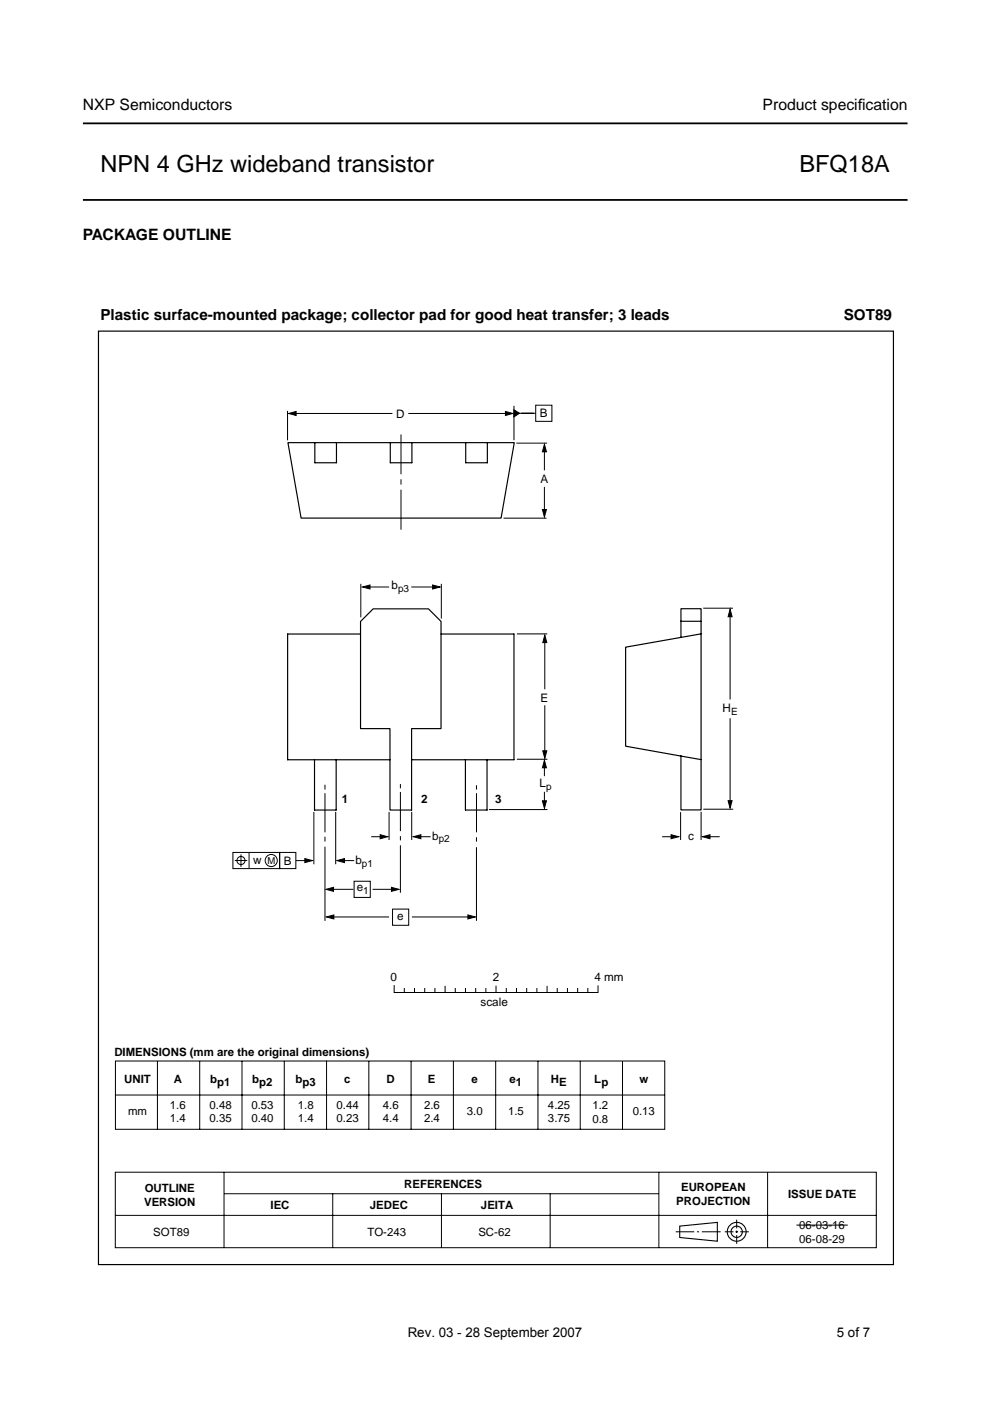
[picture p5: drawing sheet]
<svg xmlns="http://www.w3.org/2000/svg" width="210mm" height="297mm" viewBox="0 0 210 297" stroke-linecap="round" stroke-linejoin="round" font-family="sans-serif">
<g fill="#fff" stroke="#000" stroke-width=".38">
<path d="M17.6 42.4h174.8z"/>
<path d="M17.6 26.2h174.8z"/>
</g>
<g fill="none" stroke="#000" stroke-width=".21">
<path d="M61 87.1v6.3M62.1 87.7h21.1M85 92.1v8.5M86.6 87.7h21.3M109 86v7.3M109.5 94h6.5M109.5 87.6h4.1M113.6 85.9h3.4v3.4h-3.4zM115.4 95.3v4.4M85 101.6v1.2M85 103.8v8.5M106.8 109.9h9.1"/>
<path d="M115.4 103.2v5.4M76.5 123.8v7.1M77.7 124.5h4.8M87.2 124.5h5.3M93.6 123.8v7.4M109.6 134.4h6.4M115.5 135.7v10.4M149.1 128.9h6.3M154.8 130.2v18.1M115.5 149.5v10.2M154.8 152.3v18M66.5 172.1v11.1"/>
<path d="M68.9 166.4v1M68.9 168.2v8.3M68.9 177.4v1M68.9 179.5v15.7M71.2 172.1v11.1M78.7 177.4h2.4M82.5 172.1v6M84.9 166.2v.9M84.9 167.9v8.3M84.9 177.3v.9M84.9 179.2v10.1M87.3 172.1v6"/>
<path d="M88.6 177.4h2.7M101 166.5v.9M101 177.5v.9M101 179.6v15.6M101 168.2v8.3M103.7 171.6h12.4M109.6 161h6.5M115.4 167.9v2.4M115.4 162.3v2.3M140.4 177.4h2.4M144.3 172.2v5.9M148.6 172.1v6"/>
<path d="M149.1 171.6h6.4M149.8 177.4h2.8M49.4 180.7h9.9v3.5h-9.9zM49.8 182.4h2.6M51.1 181.1v2.7M52.8 180.7v3.5M59.3 180.7h3.4v3.5h-3.4zM62.7 182.5h2.4M70 188.6h4.9M70.1 194.4h12.4M72.3 182.5h2.8M75.1 186.8h3.4v3.5h-3.4z"/>
<path d="M79 188.6h4.8M83.2 192.7h3.5v3.5h-3.5zM87.3 194.4h12.7M83.6 209v1.4h43.2v-1.4M85.7 209.6v.8M87.9 209.6v.8M90 209.6v.8M92.2 209.6v.8M94.4 209.1v1.3M96.5 209.6v.8M98.7 209.6v.8M100.9 209.6v.8"/>
<path d="M103 209.6v.8M105.2 209.1v1.3M107.3 209.6v.8M109.5 209.6v.8M111.7 209.6v.8M113.8 209.6v.8M116 209.1v1.3M118.2 209.6v.8M120.3 209.6v.8M122.5 209.6v.8M124.6 209.6v.8M24.5 225h116.4v14.4h-116.4z"/>
<path d="M24.5 232.2h116.4M33.4 225v14.4M42.3 225v14.4M51.3 225v14.4M60.3 225v14.4M69.2 224.9v14.5M78.2 225v14.4M87.2 225v14.4M96.1 225v14.4M105.1 225v14.4M114.1 225v14.4M123 225v14.4"/>
<path d="M132 225v14.4M24.4 248.5h161.4v16h-161.4zM24.4 257.7h161.4M47.5 248.6v15.9M47.5 253.1h92.1M70.5 253.1v11.4M93.6 253.1v11.4M116.6 253.1v11.4M139.7 248.6v15.9M156.2 258.6v1.8M162.7 248.6v15.9M168.9 259.7h10.8"/>
<path d="M143.3 261.2h3.9M147.8 261.2h.4M148.8 261.2h4M153.7 261.2h1.8M155.9 261.2h.6M156.2 260.9v.5M156.2 261.9v1.8M156.9 261.2h1.9"/>
<circle cx="51.1" cy="182.4" r=".86"/>
<circle cx="57.5" cy="182.4" r="1.29"/>
</g>
<g fill="none" stroke="#000" stroke-width=".23">
<path d="M144.1 260l8-.8v4l-8-.8z"/>
<circle cx="156.2" cy="261.2" r="2"/>
<circle cx="156.2" cy="261.2" r="1.2"/>
</g>
<g fill="#000" stroke="#000" stroke-width=".21">
<path d="M61.2 87.7l1.6-.5v.9zM107.2 87.2l1.6 .5-1.6 .4zM109 86.9l1.1 .7-1.1 .8zM115.4 94.2l.5 1.6h-.9zM115 108h.9l-.5 1.6zM76.9 124.5l1.6-.5v.9zM91.7 124l1.6 .5-1.6 .4zM115.5 134.7l.4 1.5h-.8zM154.8 129.2l.4 1.6h-.8zM115.1 159.2h.8l-.4 1.6zM80.6 177l1.6 .4-1.6 .4zM87.6 177.4l1.6-.4v.8z"/>
<path d="M115.4 161.2l.5 1.6h-.9zM115 169.8h.9l-.5 1.6zM142.3 177l1.6 .4-1.6 .4zM148.9 177.4l1.6-.4v.8zM154.4 169.8h.8l-.4 1.6zM64.6 182l1.6 .5-1.6 .4zM69.1 188.6l1.6-.5v.9zM69.2 194.4l1.6-.4v.8zM71.4 182.5l1.6-.5v.9zM83 188.1l1.6 .5-1.6 .4zM99.2 194l1.6 .4-1.6 .4z"/>
</g>
<g fill="none" stroke="#000" stroke-width=".25">
<path d="M20.9 70.2h168.5v197.9h-168.5zM61 93.9h48l-2.8 15.9h-42.4zM66.8 93.9v4.2h4.5v-4.2M82.7 93.9v4.2h4.6v-4.2M98.7 93.9v4.2h4.6v-4.2M76.4 131.8l2.7-2.7h11.7l2.7 2.7v22.7h-6.2v17.2h-4.6v-17.2h-6.3zM76.4 134.4h-15.4v26.7h21.7M93.5 134.4h15.5v26.7h-21.7M144.4 135.1l-11.8 2.1v21l11.8 2.1M144.4 131.7v-2.6h4.2v42.6h-4.2v-11.4M144.4 131.7h4.2M144.4 131.7v3.4"/>
<path d="M148.6 134.4l-4.2 .7M66.7 161.1v10.6h4.6v-10.6M98.7 161.1v10.6h4.6v-10.6M144.4 160.3l4.2 .8"/>
</g>
<g font-size="5">
<text x="21.3" y="36.5">NPN 4 GHz wideband transistor</text>
<text x="169.5" y="36.5">BFQ18A</text>
</g>
<g font-size="3.3">
<text x="17.6" y="23.4">NXP Semiconductors</text>
<text x="161.7" y="23.4">Product specif</text>
<text x="181.9" y="23.4">ication</text>
<text x="17.6" y="50.9">PACKAGE OUTLINE</text>
</g>
<g font-size="3.2">
<text x="21.3" y="67.8">Plastic surface-mounted package; collector pad for good heat transfer; 3 leads</text>
<text x="178.9" y="67.8">SOT89</text>
</g>
<g font-size="2.8">
<text x="86.4" y="283.4">Rev. 03 - 28 September 2007</text>
<text x="177.4" y="283.4">5 of 7</text>
</g>
<g font-size="2.5">
<text x="84" y="88.6">D</text>
<text x="114.5" y="88.5">B</text>
<text x="114.6" y="102.3">A</text>
<text x="83" y="125">b</text>
<text x="114.6" y="148.8">E</text>
<text x="153.2" y="151">H</text>
<text x="114.4" y="166.9">L</text>
<text x="72.5" y="170.2">1</text>
<text x="89.3" y="170.2">2</text>
<text x="105" y="170.2">3</text>
<text x="91.6" y="178.1">b</text>
<text x="145.9" y="178">c</text>
<text x="53.7" y="183.2">w</text>
<text x="60.2" y="183.3">B</text>
<text x="75.4" y="183.2">b</text>
<text x="75.6" y="189">e</text>
<text x="84.2" y="195.1">e</text>
<text x="82.8" y="207.9">0</text>
<text x="104.5" y="207.9">2</text>
<text x="126.1" y="207.9">4 mm</text>
<text x="101.9" y="213.3">scale</text>
</g>
<g font-size="2.4">
<text x="24.2" y="223.8">DIMENSIONS (mm are the original dimensions)</text>
<text x="26.3" y="229.5">UNIT</text>
<text x="36.8" y="229.6">A</text>
<text x="44.6" y="229.6">b</text>
<text x="46.1" y="230.3">p1</text>
<text x="53.5" y="229.6">b</text>
<text x="54.9" y="230.3">p2</text>
<text x="62.6" y="229.6">b</text>
<text x="64.1" y="230.3">p3</text>
<text x="73" y="229.6">c</text>
<text x="81.9" y="229.6">D</text>
<text x="90.7" y="229.6">E</text>
<text x="99.9" y="229.6">e</text>
<text x="108" y="229.6">e</text>
<text x="109.3" y="230.3">1</text>
<text x="116.8" y="229.6">H</text>
<text x="118.5" y="230.3">E</text>
<text x="126" y="229.6">L</text>
<text x="127.6" y="230.3">p</text>
<text x="135.6" y="229.6">w</text>
<text x="27.1" y="236.5">mm</text>
<text x="36" y="235">1.6</text>
<text x="36" y="238">1.4</text>
<text x="44.4" y="235">0.48</text>
<text x="44.4" y="238">0.35</text>
<text x="53.3" y="235">0.53</text>
<text x="53.3" y="238">0.40</text>
<text x="63.2" y="235">1.8</text>
<text x="63.2" y="238">1.4</text>
<text x="71.4" y="235">0.44</text>
<text x="71.4" y="238">0.23</text>
<text x="81.2" y="235">4.6</text>
<text x="81.2" y="238">4.4</text>
<text x="89.9" y="235">2.6</text>
<text x="89.9" y="238">2.4</text>
<text x="99" y="236.5">3.0</text>
<text x="107.7" y="236.5">1.5</text>
<text x="116.2" y="235">4.25</text>
<text x="116.2" y="238">3.75</text>
<text x="125.6" y="235.1">1.2</text>
<text x="125.6" y="238">0.8</text>
<text x="134.2" y="236.5">0.13</text>
<text x="85.7" y="251.8">REFERENCES</text>
<text x="30.5" y="255.7">VERSION</text>
<text x="30.7" y="252.8">OUTLINE</text>
<text x="57.4" y="256.4">IEC</text>
<text x="78.4" y="256.4">JEDEC</text>
<text x="102" y="256.4">JEITA</text>
<text x="143.4" y="255.4">PROJECTION</text>
<text x="144.4" y="252.5">EUROPEAN</text>
<text x="167.1" y="254">ISSUE DATE</text>
<text x="32.5" y="262">SOT89</text>
<text x="77.9" y="262">TO-243</text>
<text x="101.4" y="262">SC-62</text>
<text x="169.5" y="260.6">06-03-16</text>
<text x="169.5" y="263.6">06-08-29</text>
</g>
<g font-size="2.1">
<text x="84.4" y="125.5">p3</text>
<text x="155" y="151.5">E</text>
<text x="115.8" y="167.4">p</text>
<text x="93" y="178.6">p2</text>
<text x="76.7" y="183.7">p1</text>
<text x="77" y="189.5">1</text>
</g>
<text font-size="2" x="56.7" y="183.2">M</text>
</svg>
